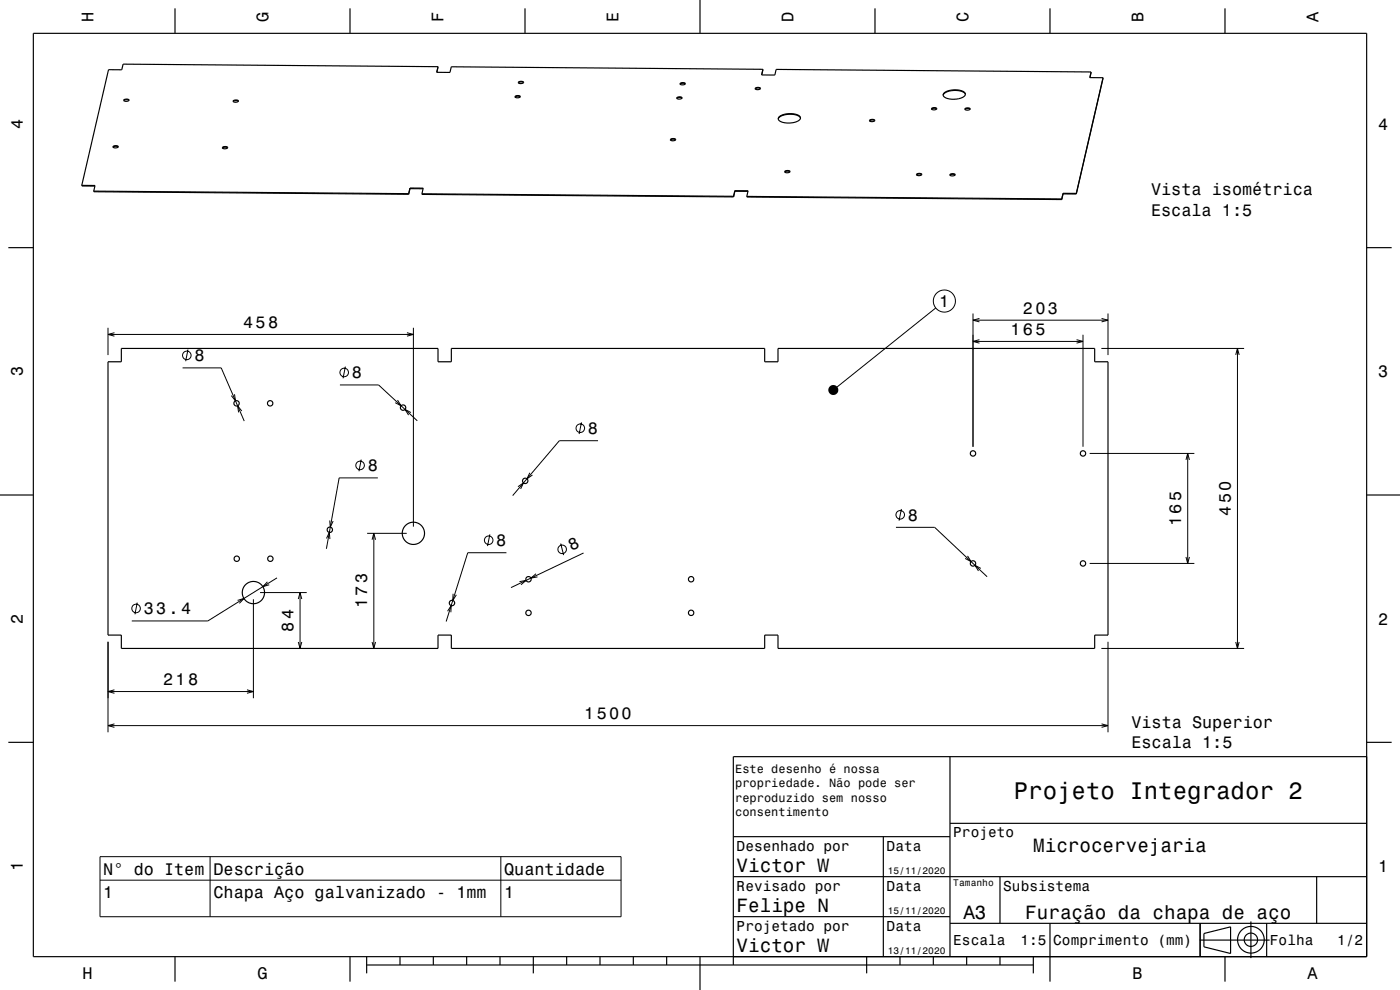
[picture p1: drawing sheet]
<svg xmlns="http://www.w3.org/2000/svg" width="420mm" height="297mm" viewBox="0 0 420 297" stroke-linecap="round" stroke-linejoin="round" font-family="sans-serif">
<g fill="none" stroke="#000" stroke-width=".3">
<path d="M32.4 98.3v8.2M34.3 99.8l-1.9 .5 1.9 .5M122.1 99.8l1.9 .5-1.9 .5M124 98.3v59.7M280.7 92.4l-30.7 24.6M291.9 94.1v39.9M291.9 96.1h40.5M293.8 95.5l-1.9 .6 1.9 .5M330.5 95.5l1.9 .6-1.9 .5M332.4 94.1v12.4M32.4 100.3h91.6M54.8 110.4h11.6l6.9 15.9"/>
<path d="M56.4 104.9l-.7 3.5M70.4 118.3l.2 2-1.2-1.6M102 115.5h11.6l11.6 10.7M103.6 110l-.7 3.5M291.9 102.4h33M293.8 101.9l-1.9 .5 1.9 .5M323 101.9l1.9 .5-1.9 .5M324.9 100.4v33.6M330.4 104.5h42.8M370.7 106.5l.5-2 .6 2M371.2 104.5v90M72.5 123.3l-1.2-1.6 .3 2"/>
<path d="M108.4 137.9l-.7 3.5M119.3 120l1 1.7-1.7-.9M123.3 123.8l-1.8-1 1.1 1.7M174.4 126.7l-.7 3.5M179.4 132.2h-11.6l-14 16.5M326.9 136h31.4M355.8 138l.5-2 .5 2M356.3 136v33M98.9 156.1l.2 2 .8-1.8M110.1 160h11.9M112.1 160v34.5M113.3 143.4h-11.6l-3.8 21.2"/>
<path d="M155.4 146l1.6-1.1-.8 1.8M158.9 141.8l-.8 1.8 1.6-1.1M268.8 158.2h11.6l15.7 14.8M270.4 152.7l-.7 3.5M76 179.8v29.7M78 177.8h14M80.2 174.5l-1.3 1.5 1.9-.6M83.1 173.4l-20.7 12.9h-22.9M89.5 179.7l.5-1.9 .5 1.9M90 177.8v16.7M98 161.5l.8-1.8 .2 2M111.6 161.9l.5-1.9 .6 1.9"/>
<path d="M135.9 178.1l-.1 2 1.1-1.7M147 160.3l-.7 3.5M151.9 165.8h-11.6l-6.4 20.7M155.9 174.5l1.9-.4-1.5 1.3M160.8 172.1l-1.5 1.3 1.9-.3M168.2 163.1l.9 3.4M175.1 165.9l-21.8 10.4M290.3 166.8l1 1.7-1.7-1M294.3 170.5l-1.8-.9 1 1.7M326.9 169h31.4M355.8 167.1l.5 1.9 .5-1.9M32.4 192.5v27.2"/>
<path d="M41.2 180.8l-.7 3.5M71.3 180.1l1.9-.6-1.4 1.5M89.5 192.6l.5 1.9 .5-1.9M111.6 192.6l.5 1.9 .6-1.9M134.3 183.4l1.1-1.7-.1 2M330.4 194.5h42.8M332.4 192.5v27.2M370.7 192.6l.5 1.9 .6-1.9M32.4 217.7h300M32.4 207.5h43.6M34.3 217.2l-1.9 .5 1.9 .5M34.3 207l-1.9 .5 1.9 .5"/>
<path d="M74.1 207l1.9 .5-1.9 .5M330.5 217.2l1.9 .5-1.9 .5M30 257h156.3v18h-156.3zM63 257v18M150.2 257v18M30 264h156.3"/>
<circle cx="283.3" cy="90.3" r="3.3"/>
<circle cx="56" cy="106.6" r="1.28"/>
<circle cx="103.3" cy="111.7" r="1.28"/>
<circle cx="108" cy="139.6" r="1.28"/>
<circle cx="174.1" cy="128.5" r="1.28"/>
<circle cx="270.1" cy="154.4" r="1.28"/>
<circle cx="146.6" cy="162.1" r="1.28"/>
<circle cx="168.7" cy="164.8" r="1.28"/>
<circle cx="40.8" cy="182.5" r="1.28"/>
</g>
<g fill="none" stroke="#000" stroke-width=".35">
<path d="M10 10h400v277h-400zM52.5 2.5v7.5M105 2.5v7.5M157.5 2.5v7.5M210 0v10M262.5 2.5v7.5M315 2.5v7.5M367.5 2.5v7.5M37.1 30.1h.1M37.2 30a.94 .94 0 0 1 1.5 .2 .94 .94 0 0 1-1.5-.2zM38.7 30.1a1.34 1.34 0 0 0-1.6 .1M70 30.2a.94 .94 0 0 1 1.5 .2 .94 .94 0 0 1-1.5-.2z"/>
<path d="M71.5 30.4a1.34 1.34 0 0 0-1.5 .1M131.4 20l-94.5-.8-.4 1.7h-3.9l-8.1 34.7M131.4 20l-.4 1.7h4l.4-1.7 93.5 .8M131.4 20v.2M154.5 29h.1M154.5 28.9a.94 .94 0 0 1 1.6 .2 .94 .94 0 0 1-1.6-.2zM155.5 24.7v.1M155.5 24.6a.94 .94 0 0 1 1.5 .2 .94 .94 0 0 1-1.5-.2zM156.1 29.1a1.34 1.34 0 0 0-1.6 0M157.1 24.8a1.33 1.33 0 0 0-1.6 .1M203 29.4h.1M203.1 29.3a.94 .94 0 0 1 1.5 .2 .94 .94 0 0 1-1.5-.2z"/>
<path d="M204 25.1v.1M204 25a.94 .94 0 0 1 1.6 .2 .94 .94 0 0 1-1.6-.2zM204.6 29.5a1.33 1.33 0 0 0-1.6 0M205.6 25.2a1.35 1.35 0 0 0-1.6 0M226.6 26.5a.94 .94 0 0 1 1.5 .2 .94 .94 0 0 1-1.5-.2zM228.1 26.6a1.33 1.33 0 0 0-1.5 .1M228.9 20.8l-.4 1.7h4l.3-1.7 94.5 .8M228.9 20.8v.2M233.8 35a5.7 5.7 0 0 1 6.3 .1 1.41 1.41 0 0 1-1.6 1.6 5 5 0 0 1-5-.9zM240.1 35.5a4.2 4.2 0 0 0-4.5-1.1 2.42 2.42 0 0 0-2.1 1.3M260.9 36.1a.94 .94 0 0 1 1.5 .2 .94 .94 0 0 1-1.5-.2zM262.4 36.2a1.33 1.33 0 0 0-1.5 .1"/>
<path d="M279.4 32.6v.1M279.5 32.5a.94 .94 0 0 1 1.5 .2 .94 .94 0 0 1-1.5-.2zM281 32.7l-.7-.2-.8 .2M283.2 27.9a5.7 5.7 0 0 1 6.3 0 1.3 1.3 0 0 1-1.4 1.6 5.1 5.1 0 0 1-5.1-.8zM289.5 32.6a.94 .94 0 0 1 1.5 .2 .94 .94 0 0 1-1.5-.2zM289.6 28.3a4.2 4.2 0 0 0-4.6-1 2.38 2.38 0 0 0-2 1.3M291 32.8a1.33 1.33 0 0 0-1.5 0M327.3 21.6l-.4 1.7h4M327.3 21.6l-.3 1.7M330.9 23.3l-8 34.9M330.9 23.3v.2M24.5 55.6v.2h4"/>
<path d="M24.5 55.6h4l-.4 1.7M28.1 57.3v.2l94.5 .8M28.1 57.3l94.5 .8M33.9 43.9a.94 .94 0 0 1 1.5 .2 .94 .94 0 0 1-1.5-.2zM35.5 44.1l-.8-.2-.8 .3M66.7 44.3h.1M66.7 44.2a.94 .94 0 0 1 1.6 .2 .94 .94 0 0 1-1.6-.2zM68.3 44.4a1.34 1.34 0 0 0-1.6 0M122.6 58.1v.2M123 56.4l-.4 1.7M123 56.4v.2M123 56.4h4l-.4 1.7"/>
<path d="M123 56.6l-.4 1.7M123 56.6h3.9M126.6 58.1v.2l93.5 .8M126.6 58.1l93.5 .8v.2M201.1 41.9h.1M201.2 41.8a.94 .94 0 0 1 1.5 .2 .94 .94 0 0 1-1.5-.2zM202.7 42a1.34 1.34 0 0 0-1.6 0M220.5 57.2h3.9l-.4 1.7M220.5 57.2v.2h3.9M220.5 57.2l-.4 1.9M224 58.9v.2l94.5 .8M224 58.9l94.5 .8v.2"/>
<path d="M235.4 51.5h.1M235.4 51.4a.94 .94 0 0 1 1.6 .2 .94 .94 0 0 1-1.6-.2zM237 51.6a1.34 1.34 0 0 0-1.6 0M275 52.3a.94 .94 0 0 1 1.5 .2 .94 .94 0 0 1-1.5-.2zM276.5 52.4a1.34 1.34 0 0 0-1.5 .1M285 52.3a.94 .94 0 0 1 1.5 .2l-.1 .1a.82 .82 0 0 1-1.4-.3zM286.5 52.5a1.35 1.35 0 0 0-1.5 .1M318.9 58h4v.2M318.9 58v.2h4M318.9 58l-.4 1.9M2.5 74.3h7.5M410 74.3h7.5"/>
<path d="M36.4 104.5h95v4h4v-4h94v4h4v-4h95v4h4v82h-4v4h-95v-4h-4v4h-94v-4h-4v4h-95v-4h-4v-82h4zM0 148.5h10M410 148.5h10M2.5 222.7h7.5M285 227v60M410 222.7h7.5M410 227h-190v62.5M220 251h65M265 251v36M285 247h125M220 275h65M220 263h190"/>
<path d="M285 277h125M300 263v14M315 277v17.5M360 277v10M360.1 276.9v10M375.3 276.4v11M380 277v10M395 263v14M52.5 287v7.5M105 287v7.5M110 289.5h200M110 287v5"/>
<path d="M120 287v2.5M130 287v2.5M140 287v2.5M150 287v2.5M160 287v5M170 287v2.5M180 287v2.5M190 287v2.5M200 287v2.5M210 287v10M260 287v5M270 287v2.5"/>
<path d="M280 287v2.5M290 287v2.5M300 287v2.5M310 287v5M359.9 282h21M361.2 280.1l8-2v8l-8-2zM367.5 287v7.5"/>
<circle cx="71" cy="121" r=".81"/>
<circle cx="81" cy="121" r=".81"/>
<circle cx="120.9" cy="122.3" r=".81"/>
<circle cx="291.9" cy="136" r=".81"/>
<circle cx="324.9" cy="136" r=".81"/>
<circle cx="98.9" cy="158.9" r=".81"/>
<circle cx="124" cy="160" r="3.3"/>
<circle cx="157.6" cy="144.3" r=".81"/>
<circle cx="71" cy="167.6" r=".81"/>
<circle cx="76" cy="177.8" r="3.3"/>
<circle cx="81.1" cy="167.6" r=".81"/>
<circle cx="158.5" cy="173.8" r=".81"/>
<circle cx="207.3" cy="173.8" r=".81"/>
<circle cx="291.9" cy="169" r=".81"/>
<circle cx="324.9" cy="169" r=".81"/>
<circle cx="135.6" cy="180.9" r=".81"/>
<circle cx="158.5" cy="183.9" r=".81"/>
<circle cx="207.3" cy="183.9" r=".81"/>
<circle cx="375.3" cy="281.9" r="4"/>
<circle cx="375.3" cy="281.9" r="2"/>
</g>
<circle cx="250" cy="117" r="1.5" fill="#000"/>
<text font-size="7.2" x="304.1" y="239.6">Projeto Integrador 2</text>
<g font-size="5.8">
<text x="310" y="255.6">Microcervejaria</text>
<text x="221" y="261.6">Victor W</text>
<text x="221" y="273.6">Felipe N</text>
<text x="289" y="275.6">A3</text>
<text x="307.6" y="275.6">Furação da chapa de aço</text>
<text x="221" y="285.6">Victor W</text>
</g>
<g font-size="5">
<text x="28.1" y="6.5" transform="rotate(-90 28.1 6.5)">H</text>
<text x="80.6" y="6.5" transform="rotate(-90 80.6 6.5)">G</text>
<text x="133.1" y="6.5" transform="rotate(-90 133.1 6.5)">F</text>
<text x="185.6" y="6.5" transform="rotate(-90 185.6 6.5)">E</text>
<text x="238.1" y="6.5" transform="rotate(-90 238.1 6.5)">D</text>
<text x="290.6" y="6.5" transform="rotate(-90 290.6 6.5)">C</text>
<text x="343.1" y="6.5" transform="rotate(-90 343.1 6.5)">B</text>
<text x="395.6" y="6.5" transform="rotate(-90 395.6 6.5)">A</text>
<text x="6.8" y="38.7" transform="rotate(-90 6.8 38.7)">4</text>
<text x="413.5" y="39">4</text>
<text x="345.3" y="58.6">Vista isométrica</text>
<text x="345.3" y="64.7">Escala 1:5</text>
<text x="281.8" y="92.1">1</text>
<text x="306.9" y="94.1">203</text>
<text x="73" y="98.3">458</text>
<text x="303.1" y="100.4">165</text>
<text x="6.8" y="112.9" transform="rotate(-90 6.8 112.9)">3</text>
<text x="58.3" y="108.4">8</text>
<text x="105.5" y="113.5">8</text>
<text x="413.5" y="113.2">3</text>
<text x="176.4" y="130.2">8</text>
<text x="110.3" y="141.4">8</text>
<text x="369.2" y="154.8" transform="rotate(-90 369.2 154.8)">450</text>
<text x="272.4" y="156.2">8</text>
<text x="354.3" y="157.8" transform="rotate(-90 354.3 157.8)">165</text>
<text x="148.9" y="163.8">8</text>
<text x="171.5" y="165.4" transform="rotate(-26 171.5 165.4)">8</text>
<text x="43.1" y="184.3">33.4</text>
<text x="110.1" y="182.5" transform="rotate(-90 110.1 182.5)">173</text>
<text x="6.8" y="187.1" transform="rotate(-90 6.8 187.1)">2</text>
<text x="88" y="189.5" transform="rotate(-90 88 189.5)">84</text>
<text x="413.5" y="187.4">2</text>
<text x="49" y="205.5">218</text>
<text x="175.3" y="215.7">1500</text>
<text x="339.4" y="218.4">Vista Superior</text>
<text x="339.4" y="224.4">Escala 1:5</text>
<text x="6.8" y="261.3" transform="rotate(-90 6.8 261.3)">1</text>
<text x="31" y="262.4">N° do Item</text>
<text x="64" y="262.4">Descrição</text>
<text x="151.2" y="262.4">Quantidade</text>
<text x="413.5" y="261.6">1</text>
<text x="31" y="269.4">1</text>
<text x="64" y="269.4">Chapa Aço galvanizado - 1mm</text>
<text x="151.2" y="269.4">1</text>
<text x="24.7" y="293.8">H</text>
<text x="77.2" y="293.8">G</text>
<text x="339.7" y="293.8">B</text>
<text x="392.2" y="293.8">A</text>
</g>
<g font-size="4.3">
<text x="286" y="251.2">Projeto</text>
<text x="221" y="255.2">Desenhado por</text>
<text x="266" y="255.2">Data</text>
<text x="221" y="267.2">Revisado por</text>
<text x="266" y="267.2">Data</text>
<text x="301" y="267.2">Subsistema</text>
<text x="221" y="279.2">Projetado por</text>
<text x="266" y="279.2">Data</text>
<text x="286" y="283.6">Escala</text>
<text x="306.2" y="283.6">1:5</text>
<text x="316" y="283.6">Comprimento (mm)</text>
<text x="381" y="283.6">Folha</text>
<text x="401.2" y="283.6">1/2</text>
</g>
<g font-size="3.6">
<text x="220.5" y="231.8">Este desenho é nossa</text>
<text x="220.5" y="236.1">propriedade. Não pode ser</text>
<text x="220.5" y="240.5">reproduzido sem nosso</text>
<text x="220.5" y="244.8">consentimento</text>
</g>
<g font-size="2.9">
<text x="266.3" y="262.3">15/11/2020</text>
<text x="286" y="265.8">Tamanho</text>
<text x="266.3" y="274.3">15/11/2020</text>
<text x="266.3" y="286.3">13/11/2020</text>
</g>
</svg>
